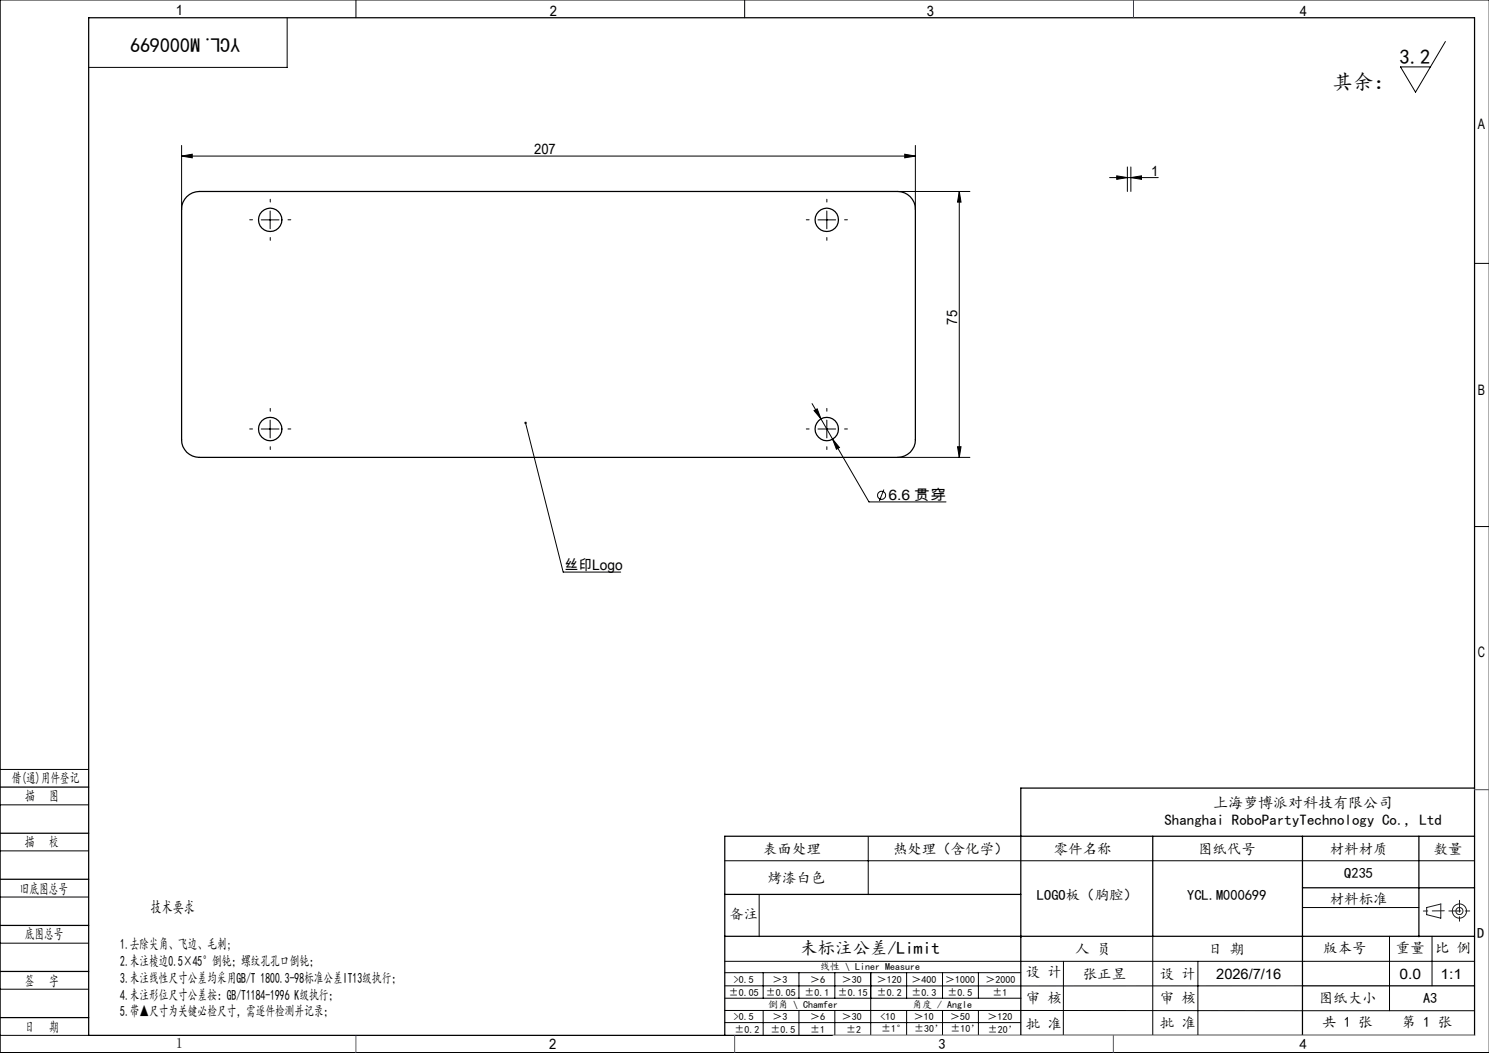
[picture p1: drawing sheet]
<svg xmlns="http://www.w3.org/2000/svg" width="420mm" height="297mm" viewBox="0 0 420 297" stroke-linecap="round" stroke-linejoin="round" font-family="sans-serif">
<g fill="none" stroke="#000" stroke-width=".28">
<path d="M100.4 0v5M210 0v5M420 0h-419.9v297h419.9M81 5v14h-56M407.7 11.7l-8.4 14.3-4.3-7.1h8.5M51.2 44l3-.5v1zM51.2 41v18M51.2 44h207M76.2 59.5v5M233.2 59.5v5M253.2 54h20.4M255.2 43.5l3 .5-3 .5z"/>
<path d="M258.2 41v18M270.6 54v75M270.6 54l.5 3h-1zM313 50.1h13.7M315 49.6l3 .5-3 .5zM318 47.1v6.9M319 50.1l3-.5v1zM319 47.1v6.9M73.7 62h5M230.7 62h5M415.9 74.3h4.1M76.2 118.5v5"/>
<path d="M148.2 119.3l10.7 42.1h16.2M229.1 113.8l2.5 4.3M229.6 115.8l.9-.5 1.1 2.8zM231.6 118.1l3.2 5.8M233.2 118.5v5M73.7 121h5M230.7 121h5M234.8 123.9l2 2.3-.9 .5zM234.8 123.9l10.3 17.7h21.7M249.3 138.1l-1.3 3.2M253.2 129h20.4M270.1 126h1l-.5 3z"/>
<path d="M415.9 148.5h4.1M0 217h25M0 227h25M0 240h25M244.9 236v16.3M0 253h25M204.4 242.8h211.5M214.1 252.4v11.8M367.4 256h32.8M0 266h25M0 279h25M204.4 271.1h211.5"/>
<path d="M204.4 278.1h163M204.4 274.4h83.5M215.3 274.4v7.1M225.4 274.4v7.1M235.5 274.4v7.1M245.6 274.4v17.6M255.7 274.4v7.1M265.9 274.4v7.1M276 274.4v7.1M300 271.1l-.1 21M325.2 264.1v27.9M337.9 271.1v20.9"/>
<path d="M391.9 264.1v21M403.9 264.1v14M0 292h25M204.4 285l211.5 .1M204.4 288.4h83.5M204.5 281.5h83.5M215.3 285v7M225.4 285v7M235.5 285v7M255.7 285v7M265.9 285v7M276 285v7"/>
<path d="M287.9 292h128"/>
<circle cx="248.7" cy="139.7" r="1.13"/>
</g>
<g fill="none" stroke="#191924" stroke-width=".28">
<path d="M402.4 256l4-1v4l-4-1z"/>
<circle cx="411.7" cy="257" r="1"/>
<circle cx="411.7" cy="257" r="2"/>
</g>
<g fill="none" stroke="#000" stroke-width=".28" stroke-dasharray="30.5 1.3 1.3 1.3">
<path d="M76.2 57v-.8M233.2 57v-.8M71.2 62h-.8M76.2 67v.8M81.2 62h.8M228.2 62h-.8M233.2 67v.8M238.2 62h.8M76.2 116v-.8M233.2 116v-.8M71.2 121h-.8M76.2 126v.8"/>
<path d="M81.2 121h.8M228.2 121h-.8M233.2 126v.8M238.2 121h.8"/>
</g>
<g fill="none" stroke="#000" stroke-width=".35">
<path d="M25 5h390.9v287h-390.9zM52.7 55.5a5 5 0 0 1 3.5-1.5h197a5 5 0 0 1 5 5v65a4.9 4.9 0 0 1-5 5h-197a4.9 4.9 0 0 1-5-5v-65a4.8 4.8 0 0 1 1.5-3.5zM0 222h25M0 235h25M325.2 235.9v28.2M367.4 235.9v56.1M400.2 235.9v28.3M415.9 235.9h-211.5v56.1M415.9 222.3h-128v69.7M0 248h25M204.4 252.3h83.5M367.4 250.4h48.5"/>
<path d="M0 261h25M0 274h25M204.4 264.1h211.5M367.4 278.1h48.5M0 287h25"/>
<circle cx="76.2" cy="62" r="3.3"/>
<circle cx="233.2" cy="62" r="3.3"/>
<circle cx="76.2" cy="121" r="3.3"/>
<circle cx="233.2" cy="121" r="3.3"/>
</g>
<path d="M407.4 256.9l-5.9 .1M408.7 256.9h6M411.7 253.9v6" fill="none" stroke="#191924" stroke-width=".28" stroke-dasharray="6.3 1.3 1.3 1.3" stroke-dashoffset="3"/>
<path d="M235 292h180.9" fill="none" stroke="#c0c0c0" stroke-width=".28"/>
<path d="M319.7 0v5M415.9 222.7h4.1M100.4 292v5M207.2 292v5M314 292v5" fill="none" stroke="#00f" stroke-width=".28"/>
<path d="M406.4 255h.1" fill="none" stroke="#0ff" stroke-width=".28"/>
<g fill="#000">
<path d="M148 119.1l.2-.1v.3v-.3a.34 .34 0 0 1 .4 .3 .34 .34 0 0 1-.5 .3 .34 .34 0 0 1-.1-.5z"/>
<path d="M51.2 44l3-.5v1zM255.2 43.5l3 .5-3 .5z"/>
<path d="M270.6 54l.5 3h-1zM270.1 126h1l-.5 3z"/>
<path d="M319 50.1l3-.5v1zM315 49.6l3 .5-3 .5z"/>
<path d="M229.6 115.8l2 2.3-1.1-2.8zM234.8 123.9l1.1 2.8 .9-.5z"/>
</g>
<g font-size="5.8">
<text x="394.8" y="18">3.2</text>
<text x="375.9" y="25.2">其余：</text>
</g>
<text font-size="5.6" x="67.7" y="10.6" transform="rotate(-180 67.7 10.6)">YCL.M000699</text>
<text font-size="4.9" x="225.7" y="269">未标注公差/Limit</text>
<text font-size="4.7" x="42.5" y="257.5">技术要求</text>
<g font-size="4.2">
<text x="342.2" y="227.9">上海萝博派对科技有限公司</text>
<text x="328.5" y="232.8">Shanghai RoboPartyTechnology Co., Ltd</text>
</g>
<g font-size="4.1">
<text x="49.6" y="4.3">1</text>
<text x="155.1" y="4.6">2</text>
<text x="261.4" y="4.6">3</text>
<text x="366.6" y="4.6">4</text>
<text x="416.9" y="36.3">A</text>
<text x="150.7" y="43.4">207</text>
<text x="324.7" y="49.5">1</text>
<text x="270" y="91.6" transform="rotate(-90 270 91.6)">75</text>
<text x="416.9" y="111.3">B</text>
<text x="250.6" y="141.2">6.6 贯穿</text>
<text x="159.3" y="160.7">丝印Logo</text>
<text x="416.9" y="185.3">C</text>
<text x="3.3" y="220.9">借(通)用件登记</text>
<text x="7.1" y="226">描</text>
<text x="13.9" y="226">图</text>
<text x="7" y="238.9">描</text>
<text x="13.8" y="238.9">校</text>
<text x="215.3" y="240.8">表面处理</text>
<text x="251.9" y="240.8">热处理（含化学）</text>
<text x="297.3" y="240.8">零件名称</text>
<text x="337.9" y="240.8">图纸代号</text>
<text x="375.1" y="240.8">材料材质</text>
<text x="404.4" y="240.8">数量</text>
<text x="216.5" y="249">烤漆白色</text>
<text x="379.2" y="247.7">Q235</text>
<text x="5.6" y="252">旧底图总号</text>
<text x="292.5" y="253.7">LOGO板（胸腔）</text>
<text x="334.9" y="253.7">YCL.M000699</text>
<text x="375.1" y="254.9">材料标准</text>
<text x="205.7" y="259.3">备注</text>
<text x="7" y="265">底图总号</text>
<text x="33.9" y="267.6">1.去除尖角、飞边、毛刺;</text>
<text x="303.3" y="269">人 员</text>
<text x="340.8" y="269">日 期</text>
<text x="373.2" y="268.7">版本号</text>
<text x="393.7" y="268.7">重量</text>
<text x="404.8" y="268.7">比 例</text>
<text x="416.7" y="264.6">D</text>
<text x="33.9" y="272.4">2.未注棱边0.5×45°倒钝；螺纹孔孔口倒钝；</text>
<text x="289.3" y="275.5">设 计</text>
<text x="7" y="278">签</text>
<text x="13.8" y="278">字</text>
<text x="33.9" y="277.2">3.未注线性尺寸公差均采用GB/T 1800.3-98标准公差IT13级执行；</text>
<text x="33.9" y="281.9">4.未注形位尺寸公差按：GB/T1184-1996 K级执行；</text>
<text x="305.4" y="276">张正昱</text>
<text x="327.2" y="276">设 计</text>
<text x="343.1" y="276">2026/7/16</text>
<text x="394.8" y="276">0.0</text>
<text x="406.3" y="276">1:1</text>
<text x="33.9" y="286.7">5.带▲尺寸为关键必检尺寸，需逐件检测并记录；</text>
<text x="289.3" y="283">审 核</text>
<text x="327.2" y="282.9">审 核</text>
<text x="372" y="283">图纸大小</text>
<text x="401.4" y="283">A3</text>
<text x="7" y="291">日</text>
<text x="13.8" y="291">期</text>
<text x="289.3" y="290.1">批 准</text>
<text x="327.2" y="290">批 准</text>
<text x="373" y="289.8">共 1 张</text>
<text x="395.4" y="289.8">第 1 张</text>
<text x="49.6" y="295.6">1</text>
<text x="154.9" y="296">2</text>
<text x="264.7" y="296">3</text>
<text x="366.6" y="296">4</text>
</g>
<g font-size="2.8">
<text x="231.3" y="273.6">线性 \ Liner Measure</text>
<text x="205.6" y="280.8">±0.05</text>
<text x="207" y="277.2">&gt;0.5</text>
<text x="216" y="280.8">±0.05</text>
<text x="217.9" y="277.2">＞3</text>
<text x="227" y="280.8">±0.1</text>
<text x="228.5" y="277.2">＞6</text>
<text x="236.3" y="280.8">±0.15</text>
<text x="237.5" y="277.2">＞30</text>
<text x="247.4" y="277.2">＞120</text>
<text x="247.4" y="280.8">±0.2</text>
<text x="257.1" y="277.2">＞400</text>
<text x="257.1" y="280.8">±0.3</text>
<text x="266.6" y="277.2">＞1000</text>
<text x="267.3" y="280.8">±0.5</text>
<text x="278" y="277.2">＞2000</text>
<text x="279.9" y="280.8">±1</text>
<text x="207" y="287.8">&gt;0.5</text>
<text x="216.6" y="284.3">倒角 \ Chamfer</text>
<text x="217.9" y="287.8">＞3</text>
<text x="228.5" y="287.8">＞6</text>
<text x="237.5" y="287.8">＞30</text>
<text x="248.4" y="287.8">&lt;10</text>
<text x="257.3" y="284.3">角度 / Angle</text>
<text x="257.8" y="287.8">＞10</text>
<text x="268" y="287.8">＞50</text>
<text x="278.5" y="287.8">＞120</text>
<text x="207.1" y="291.3">±0.2</text>
<text x="217.3" y="291.3">±0.5</text>
<text x="228.5" y="291.3">±1</text>
<text x="238.7" y="291.3">±2</text>
<text x="248.6" y="291.1">±1°</text>
<text x="257.8" y="291.1">±30’</text>
<text x="268.1" y="291.1">±10’</text>
<text x="278.6" y="291.2">±20’</text>
</g>
</svg>
